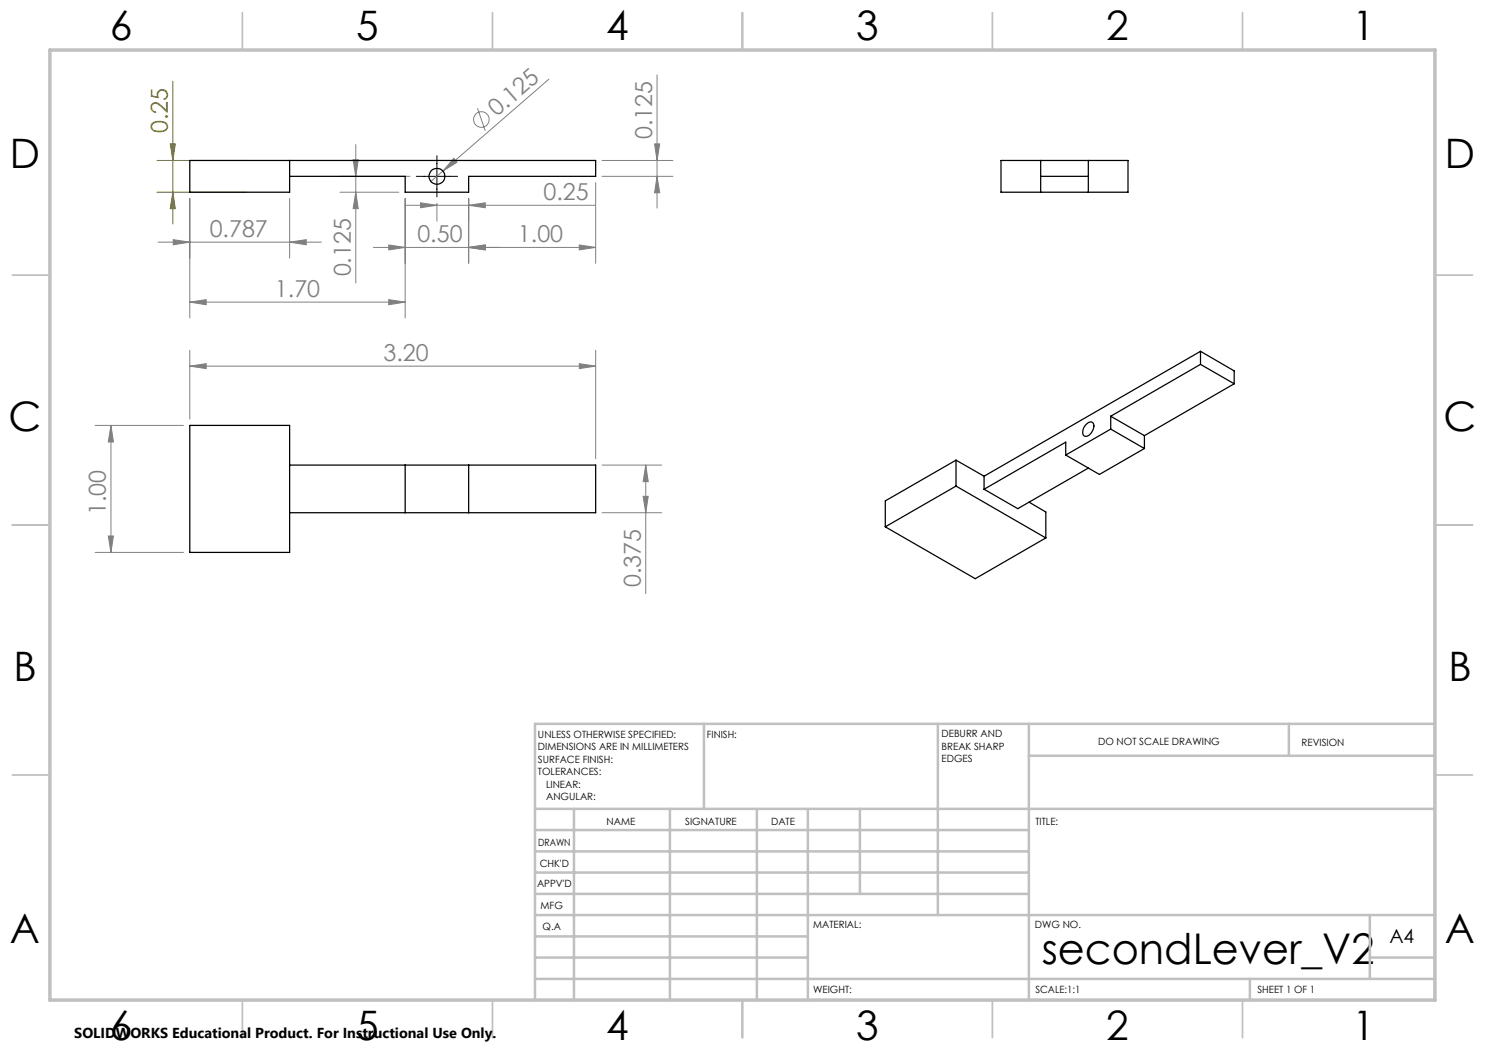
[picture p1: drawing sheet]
<svg xmlns="http://www.w3.org/2000/svg" width="297mm" height="210mm" viewBox="0 0 297 210" stroke-linecap="round" stroke-linejoin="round" font-family="sans-serif">
<g fill="none" stroke="#808080" stroke-width=".2">
<path d="M109.8 15.8l-23.6 20.5M131.4 15v26.6M38 39.7v23.9M57.9 39.7v11.9M68 35.3h14M68 38.4h11.8M70.6 32h1l-.4 3.3zM71.2 28.9v27.7M71.2 38.4l.4 3.3h-1zM81 39.7v23.9M90.8 31.7l.6 .7-2.8 1.8zM93.7 39.7v13"/>
<path d="M95.5 21.7l1.5 4.5M119.1 36.5v16.2M120.4 32.1h14.2M120.4 35.3h14.2M130.9 28.8h1l-.5 3.3zM131.4 35.3l.5 3.3h-1zM31.6 48.4h32.7M34.6 47.9l3.4 .5-3.4 .6zM57.9 48.4l3.3-.5v1.1zM77.8 49l3.2 .5-3.2 .5zM77.8 59.9l3.2 .5-3.2 .6zM81 41.1h38"/>
<path d="M84.1 40.6l3.3 .5-3.3 .4zM87.4 40.7v3.5M93.7 49.5l3.3-.5v1zM93.7 41.1l3.3-.5v.9zM115.9 49l3.2 .5-3.2 .5zM119.1 49.5h-44.4M38 60.4l3.2-.5v1.1zM38 73.2l3.2-.5v1zM38 70.1v13.7M38 60.4h43M38 73.2h81.1M115.9 72.7l3.2 .5-3.2 .5z"/>
<path d="M119.1 70.1v21.6M19 85.1h17.7M22.2 85.1l.5 3.3h-1zM22.2 85.1v25.4M120.4 93h11.9M128.6 99.3h1l-.4 3.2zM129.2 93v25.7M129.2 93l.4 3.3h-1zM19 110.5h17.7M21.7 107.2h1l-.5 3.3zM120.4 102.5h11.9"/>
<circle cx="96.3" cy="23.9" r="1.55"/>
</g>
<path d="M34.6 16.3v28.5M31.4 32.1h17.9M31.4 38.4h17.9M34 28.8h1.1l-.5 3.3zM34.6 38.4l.5 3.3h-1.1z" fill="none" stroke="#808000" stroke-width=".2"/>
<path d="M83.3 35.3h8.2M87.4 31.1v8.3" fill="none" stroke="#000" stroke-width=".2"/>
<g fill="none" stroke="#c0c0c0" stroke-width=".35">
<path d="M48.5 2.5v7.5M98.5 2.5v7.5M148.5 2.5v7.5M198.5 2.5v7.5M248.5 2.5v7.5M2.5 55h7.5M287 55h7.5M2.5 105h7.5M287 105h7.5M2.5 155h7.5M287 155h7.5M48.5 200v7.5"/>
<path d="M98.5 200v7.5M148.5 200v7.5M198.5 200v7.5M248.5 200v7.5"/>
</g>
<g fill="none" stroke="#c0c0c0" stroke-width=".5">
<path d="M140.8 144.8v17M187.6 144.8v38.2M205.8 144.8v55.2M205.8 151.2h81.2M257.8 144.8v6.4M287 144.8h-180v55.2M107 161.8h180M107 178.8h98.8M107 174.5h98.8M107 170.3h98.8M107 166h98.8M114.8 161.8v38.2"/>
<path d="M134 161.8v38.2M151.4 161.8v38.2M161.6 161.8v38.2M172 161.8v17M107 195.8h180M107 191.5h54.6M107 187.3h54.6M107 183h180M250 195.8v4.2M274 191.5h13M274 183v12.8"/>
</g>
<path d="M10 10h277v190h-277z" fill="none" stroke="#c0c0c0" stroke-width=".7"/>
<path d="M34 28.8h1.1l-.5 3.3zM34.6 38.4l.5 3.3h-1.1z" fill="#808000"/>
<g fill="#808080">
<path d="M90.8 31.7l.6 .7-2.8 1.8z"/>
<path d="M77.8 49l3.2 .5-3.2 .5zM93.7 49.5l3.3-.5v1zM84.1 40.6l3.3 .5-3.3 .4zM93.7 41.1l3.3-.5v.9zM34.6 47.9l3.4 .5-3.4 .6zM57.9 48.4l3.3-.5v1.1zM38 60.4l3.2-.5v1.1zM77.8 59.9l3.2 .5-3.2 .6zM38 73.2l3.2-.5v1zM115.9 72.7l3.2 .5-3.2 .5z"/>
<path d="M115.9 49l3.2 .5-3.2 .5zM93.7 49.5l3.3-.5v1z"/>
<path d="M130.9 28.8h1l-.5 3.3zM131.4 35.3l.5 3.3h-1zM70.6 32h1l-.4 3.3zM71.2 38.4l.4 3.3h-1zM129.2 93l.4 3.3h-1zM128.6 99.3h1l-.4 3.2zM22.2 85.1l.5 3.3h-1zM21.7 107.2h1l-.5 3.3z"/>
</g>
<g fill="none" stroke="#000" stroke-width=".25">
<path d="M57.9 32.1v6.3h-19.9v-6.3h81.1v3.2h-25.4v3.1h-12.7v-3.1h-23.1M200.2 32.1h25.4v6.3h-25.4zM208.1 35.3h9.6M208.1 32.1v6.3M217.7 32.1v6.3M240.1 70.3v2.6M240.1 72.9l-18 10.3M240.1 70.3l-43.3 24.9M240.1 72.9l6.7 3.9M240.1 70.3l6.7 3.9v2.6M246.8 76.8l-17.9 10.3M38 85.1h19.9v25.4h-19.9z"/>
<path d="M57.9 93h61.2v9.5h-61.2M81 93v9.5M93.7 93v9.5M191.2 92v5.2M191.2 97.2l-14.1 8.2M191.2 92l-14.1 8.2v5.2M191.2 97.2l18 10.4M191.2 92l5.6 3.2M196.8 95.2v2.7M213.1 91v-2.6l-16.3 9.5M217.2 84.9a.81 .81 0 0 1 .8-.5 .81 .81 0 0 1 .8 .5 2.11 2.11 0 0 1-1.8 2.4 1.36 1.36 0 0 1 0-2.2zM217.7 93.6l-14.1 8.1-6.8-3.8"/>
<path d="M222.1 83.2v2.6M222.1 85.8l-9 5.2M222.1 83.2l6.8 3.9M222.1 85.8l6.8 3.9M228.9 89.7l-9 5.2-6.8-3.9M228.9 87.1v2.6M177.1 105.4l18 10.3 14.1-8.1M205.8 100.4l3.4 2v5.2"/>
<circle cx="87.4" cy="35.3" r="1.59"/>
</g>
<text font-size="8.5" x="208.3" y="192.7">secondLever_V2</text>
<g font-size="8.1">
<text x="22" y="8">6</text>
<text x="71.2" y="8">5</text>
<text x="121.2" y="8">4</text>
<text x="171.3" y="8">3</text>
<text x="221.3" y="8">2</text>
<text x="270.5" y="8">1</text>
<text x="2" y="33.6">D</text>
<text x="289" y="33.6">D</text>
<text x="1.7" y="86.1">C</text>
<text x="288.7" y="86.1">C</text>
<text x="2.7" y="136.1">B</text>
<text x="289.7" y="136.1">B</text>
<text x="2" y="188.6">A</text>
<text x="289" y="188.6">A</text>
<text x="22" y="208">6</text>
<text x="71.2" y="208">5</text>
<text x="121.2" y="208">4</text>
<text x="171.3" y="208">3</text>
<text x="221.3" y="208">2</text>
<text x="270.5" y="208">1</text>
</g>
<g font-size="4.7" fill="#808080">
<text x="99.4" y="23.5" transform="rotate(-41 99.4 23.5)">0.125</text>
<text x="130.4" y="27.9" transform="rotate(-90 130.4 27.9)">0.125</text>
<text x="108.7" y="40">0.25</text>
<text x="41.9" y="47.4">0.787</text>
<text x="83.5" y="48.5">0.50</text>
<text x="103.6" y="48.5">1.00</text>
<text x="55" y="59.4">1.70</text>
<text x="70.2" y="55.3" transform="rotate(-90 70.2 55.3)">0.125</text>
<text x="76.7" y="72.2">3.20</text>
<text x="21.2" y="103" transform="rotate(-90 21.2 103)">1.00</text>
<text x="128.1" y="117.4" transform="rotate(-90 128.1 117.4)">0.375</text>
</g>
<text font-size="4.7" fill="#808000" x="33.6" y="26.6" transform="rotate(-90 33.6 26.6)">0.25</text>
<text font-size="3.9" x="277.9" y="188.5">A4</text>
<text font-size="2.9" x="14.9" y="207.6">SOLIDWORKS Educational Product. For Instructional Use Only.</text>
<g font-size="2">
<text x="107.6" y="147.6">UNLESS OTHERWISE SPECIFIED:</text>
<text x="141.4" y="147.6">FINISH:</text>
<text x="188.3" y="147.5">DEBURR AND</text>
<text x="188.3" y="150">BREAK SHARP</text>
<text x="219.6" y="149">DO NOT SCALE DRAWING</text>
<text x="260.3" y="149.2">REVISION</text>
<text x="107.6" y="150.1">DIMENSIONS ARE IN MILLIMETERS</text>
<text x="107.6" y="152.6">SURFACE FINISH:</text>
<text x="107.6" y="155.1">TOLERANCES:</text>
<text x="188.3" y="152.5">EDGES</text>
<text x="109.2" y="157.6">LINEAR:</text>
<text x="109.2" y="160.1">ANGULAR:</text>
<text x="121.3" y="165">NAME</text>
<text x="137" y="164.9">SIGNATURE</text>
<text x="154.2" y="164.9">DATE</text>
<text x="207.1" y="164.9">TITLE:</text>
<text x="107.6" y="169.1">DRAWN</text>
<text x="107.9" y="173.3">CHK'D</text>
<text x="107.4" y="177.4">APPV'D</text>
<text x="108.1" y="181.8">MFG</text>
<text x="108.5" y="186">Q.A</text>
<text x="162.6" y="185.5">MATERIAL:</text>
<text x="207" y="185.5">DWG NO.</text>
<text x="162.6" y="198.5">WEIGHT:</text>
<text x="207.1" y="198.6">SCALE:1:1</text>
<text x="251.5" y="198.6">SHEET 1 OF 1</text>
</g>
</svg>
